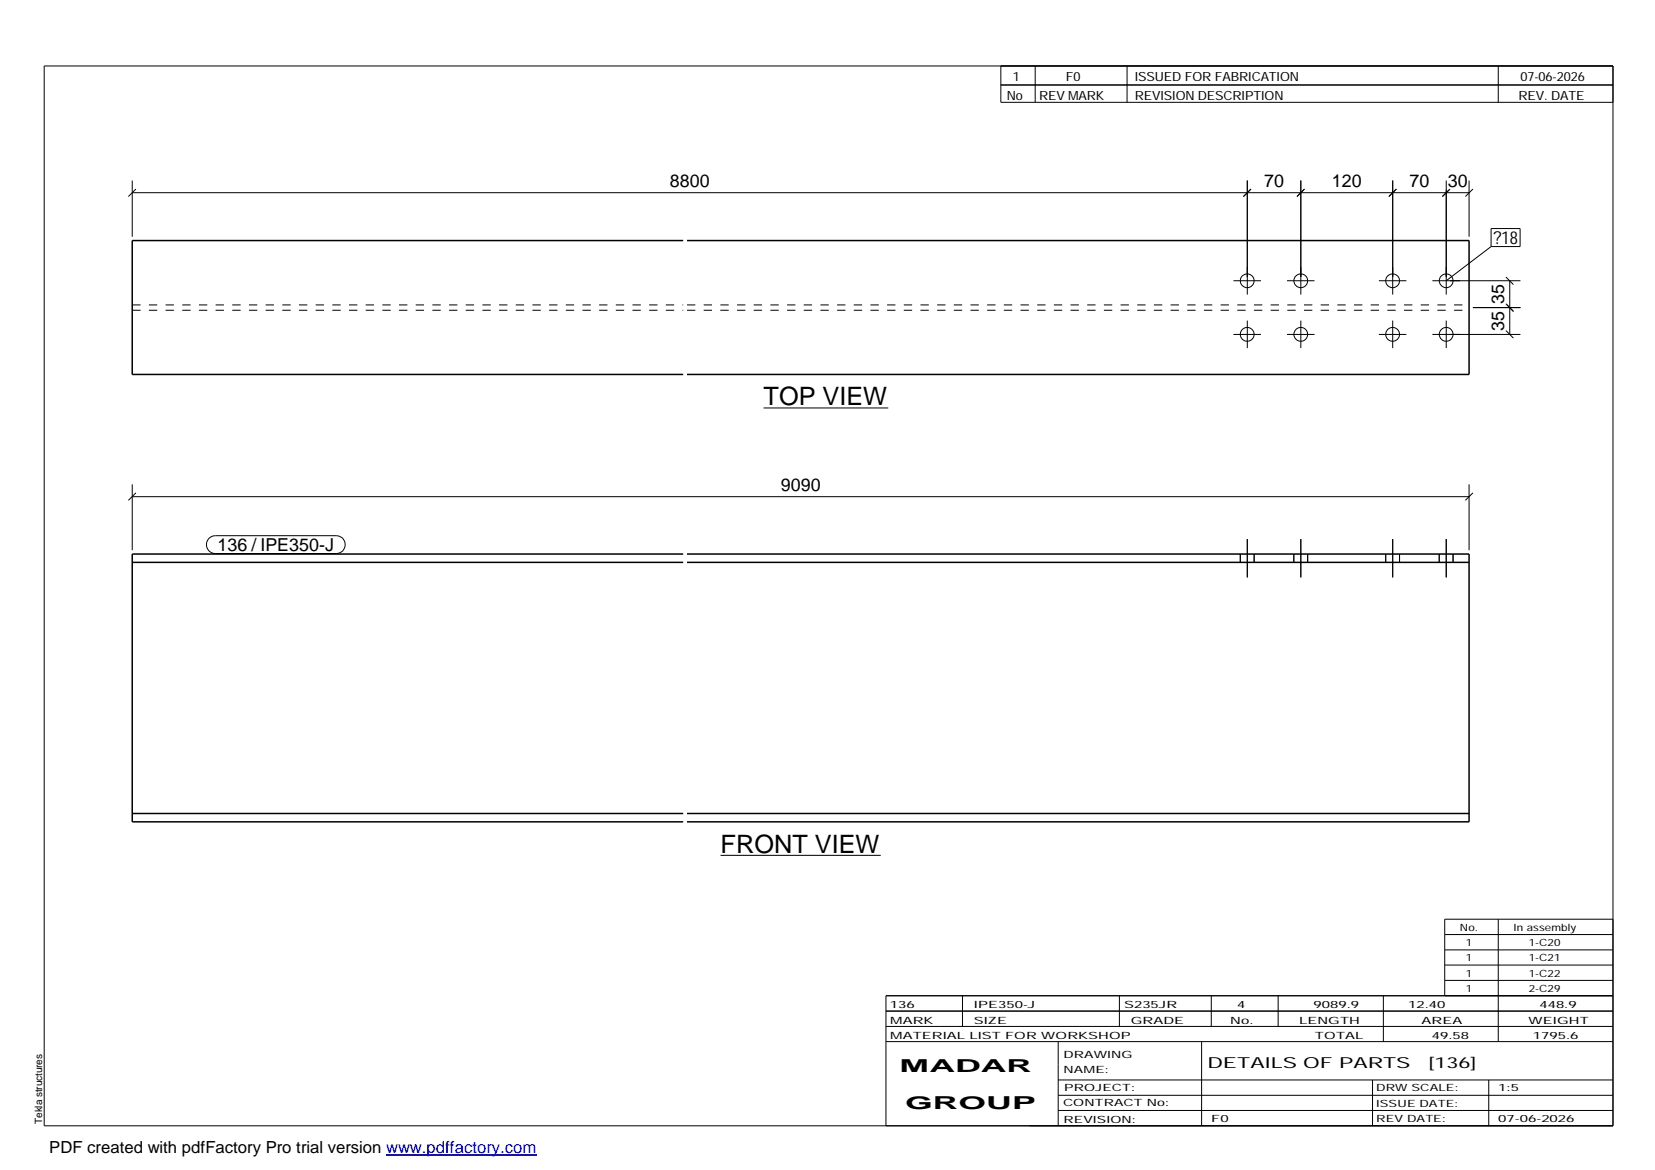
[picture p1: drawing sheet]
<svg xmlns="http://www.w3.org/2000/svg" width="420mm" height="297mm" viewBox="0 0 420 297" stroke-linecap="round" stroke-linejoin="round" font-family="sans-serif">
<g fill="none" stroke="#000" stroke-width=".25">
<path d="M11.2 16.7h398.3v269.1h-398.3zM254.1 16.7v9.3h155.4M262.8 16.7v9.3M286.1 16.7v9.3M380.4 16.7v9.3M254.1 21.6h155.4M33.6 45.8v14.3M33.6 48.9h339.4M34.5 48l-1.9 1.9M316.7 45.8v29M317.6 48l-1.9 1.9M330.2 45.8v29"/>
<path d="M331.2 48l-1.9 1.9M353.6 45.8v29M354.5 48l-1.9 1.9M367.2 45.8v29M368.1 48l-1.9 1.9 1.7-1.7M373 45.8v14.3M373.9 48l-1.9 1.9M378.5 58h7.4v4.6h-7.4zM313.1 71.3h7M326.7 71.3h7M350.1 71.3h6.9M363.6 71.3h22.4"/>
<path d="M373.9 78.1h12.1M378.5 62.6l-11.3 8.7M382.3 77.1l1.9 2-1.6-1.7M382.3 70.3l1.9 1.9M383.3 71.3v13.6M313.1 84.9h7M316.7 81.4v7M326.7 84.9h7M330.2 81.4v7M350.1 84.9h6.9M353.6 81.4v7M363.6 84.9h22.4"/>
<path d="M367.2 81.4v7M382.3 83.9l1.9 1.9M193.8 103.6h31.7M33.6 126.1h339.4M33.6 123v16.7M34.5 125.1l-1.9 1.9M53.1 136.6l.7-.4 .9-.2h30.6a2.26 2.26 0 0 1 2.3 2.3 2.26 2.26 0 0 1-2.3 2.2h-30.6a2.27 2.27 0 0 1-2.1-1.4 2.27 2.27 0 0 1 .5-2.5zM316.7 136.8v9.8M330.2 136.8v9.8M353.6 136.8v9.8M367.2 136.8v9.8M373 123v16.7"/>
<path d="M373.9 125.1l-1.9 1.9M314.9 140.7v2.1M318.4 140.7v2.1M328.5 140.7v2.1M332 140.7v2.1M351.8 140.7v2.1M355.3 140.7v2.1M365.4 140.7v2.1M368.9 140.7v2.1M182.9 217.2h40.7M366.8 237.3h42.7M380.4 233.4v31"/>
<path d="M409.5 233.4h-42.7v19.4M224.9 256.7h184.6M244.3 252.8v7.8M284.2 252.8v7.8M307.5 252.8v7.8M324.5 252.8v7.8M351.2 252.8v11.6M366.8 241.2h42.7M366.8 245h42.7M366.8 248.9h42.7M409.5 252.8h-184.6v33M224.9 264.4h184.6"/>
<path d="M224.9 260.6h184.6M268.6 264.4v21.4M268.6 274.2h140.9M268.6 278.1h140.9M305.1 264.4v21.4M348.4 274.2v11.6M378 274.2v11.6M268.6 281.9h140.9"/>
<circle cx="316.6" cy="71.3" r="1.74"/>
<circle cx="330.2" cy="71.3" r="1.75"/>
<circle cx="353.5" cy="71.3" r="1.74"/>
<circle cx="367.1" cy="71.3" r="1.75"/>
<circle cx="316.6" cy="84.9" r="1.75"/>
<circle cx="330.2" cy="84.9" r="1.77"/>
<circle cx="353.5" cy="84.9" r="1.75"/>
<circle cx="367.1" cy="84.9" r="1.77"/>
</g>
<path d="M173.4 61.1h-139.8v34h139.8M174.4 61.1h198.6v34h-198.6M33.6 142.8h139.8M173.4 140.7h-139.8v67.9h139.8M174.4 140.7h198.6v67.9h-198.6M174.4 142.8h198.6M33.6 206.5h139.8M174.4 206.5h198.6" fill="none" stroke="#000" stroke-width=".38"/>
<path d="M33.6 78.8h139.8M33.6 77.4h139.8M174.4 78.8h198.6M174.4 77.4h198.6" fill="none" stroke="#000" stroke-width=".25" stroke-dasharray="2.1 2.1" stroke-linecap="butt"/>
<path d="M98 293.3h38.2" fill="none" stroke="#00f" stroke-width=".3"/>
<g font-size="6.4">
<text x="193.8" y="102.9">TOP VIEW</text>
<text x="182.9" y="216.4">FRONT VIEW</text>
</g>
<g font-size="4.5">
<text x="170.1" y="47.5">8800</text>
<text x="320.9" y="47.5">70</text>
<text x="338.1" y="47.5">120</text>
<text x="357.8" y="47.5">70</text>
<text x="367.5" y="47.5">30</text>
<text x="379.1" y="62">?18</text>
<text x="381.9" y="77.2" transform="rotate(-90 381.9 77.2)">35</text>
<text x="381.9" y="84" transform="rotate(-90 381.9 84)">35</text>
<text x="198.2" y="124.7">9090</text>
<text x="55.2" y="140">136 / IPE350-J</text>
<text x="228.4" y="272.3">MADAR</text>
<text x="229.8" y="281.6">GROUP</text>
</g>
<text font-size="4.2" x="12.5" y="292.7">PDF created with pdfFactory Pro trial version www.pdffactory.com</text>
<g font-size="3.9">
<text x="306.5" y="271.3">DETAILS OF PARTS</text>
<text x="362.7" y="271.3">[136]</text>
</g>
<g font-size="3.2">
<text x="257.1" y="20.5">1</text>
<text x="270.6" y="20.5">F0</text>
<text x="288.1" y="20.5">ISSUED FOR FABRICATION</text>
<text x="386" y="20.5">07-06-2026</text>
<text x="255.6" y="25.5">No</text>
<text x="263.8" y="25.5">REV MARK</text>
<text x="288.1" y="25.5">REVISION DESCRIPTION</text>
<text x="385.5" y="25.5">REV. DATE</text>
</g>
<g font-size="2.5">
<text x="370.6" y="236.3">No.</text>
<text x="384.3" y="236.3">In assembly</text>
<text x="372.1" y="240.2">1</text>
<text x="372.1" y="244.1">1</text>
<text x="388.1" y="240.2">1-C20</text>
<text x="388.1" y="244.1">1-C21</text>
<text x="372.1" y="247.9">1</text>
<text x="372.1" y="251.8">1</text>
<text x="388.1" y="247.9">1-C22</text>
<text x="388.1" y="251.8">2-C29</text>
<text x="225.9" y="255.9">136</text>
<text x="247.3" y="255.9">IPE350-J</text>
<text x="285.4" y="255.9">S235JR</text>
<text x="314.1" y="255.9">4</text>
<text x="333.5" y="255.9">9089.9</text>
<text x="357.5" y="255.9">12.40</text>
<text x="390.8" y="255.9">448.9</text>
<text x="226" y="263.7">MATERIAL LIST FOR WORKSHOP</text>
<text x="226" y="259.9">MARK</text>
<text x="247.2" y="259.9">SIZE</text>
<text x="287.1" y="259.9">GRADE</text>
<text x="312.3" y="259.9">No.</text>
<text x="329.8" y="259.9">LENGTH</text>
<text x="333.8" y="263.7">TOTAL</text>
<text x="360.9" y="259.9">AREA</text>
<text x="363.5" y="263.7">49.58</text>
<text x="388.1" y="259.9">WEIGHT</text>
<text x="389.2" y="263.7">1795.6</text>
<text x="270" y="268.5">DRAWING</text>
<text x="270" y="272.5">NAME:</text>
<text x="269.9" y="280.9">CONTRACT No:</text>
<text x="270.2" y="277">PROJECT:</text>
<text x="349.4" y="277.1">DRW SCALE:</text>
<text x="349.4" y="281">ISSUE DATE:</text>
<text x="380.4" y="277.1">1:5</text>
<text x="10.7" y="285.4" transform="rotate(-90 10.7 285.4)">Tekla structures</text>
<text x="270" y="285">REVISION:</text>
<text x="307.5" y="284.8">F0</text>
<text x="349.4" y="284.8">REV DATE:</text>
<text x="380.4" y="284.8">07-06-2026</text>
</g>
</svg>
